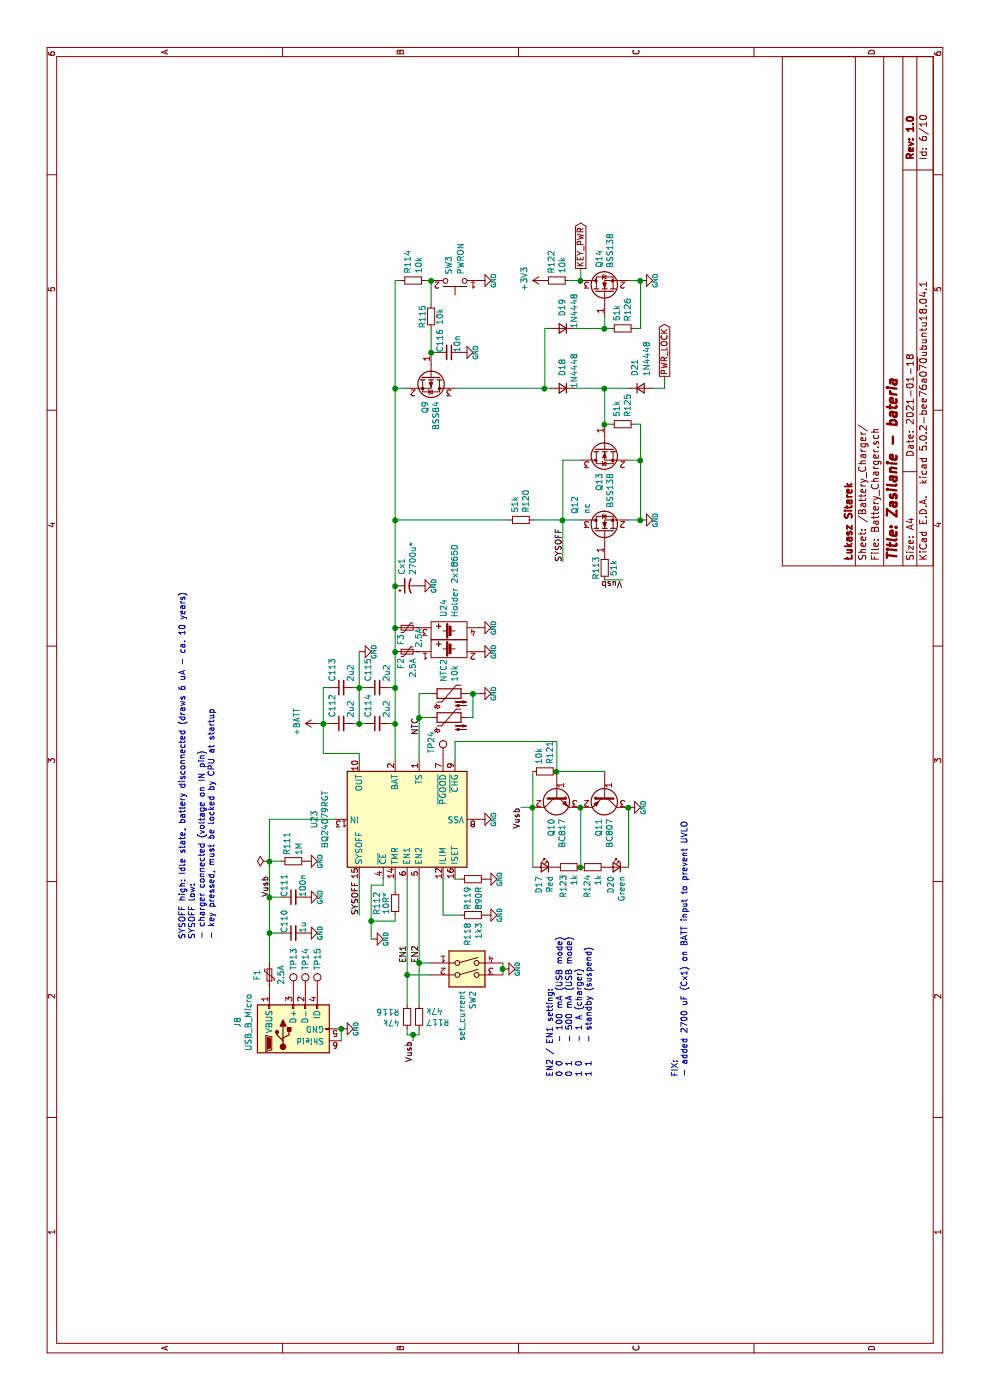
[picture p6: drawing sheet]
EESchema Schematic File Version 4
LIBS:uScope-cache
EELAYER 26 0
EELAYER END
$Descr A4 11693 8268
encoding utf-8
Sheet 6 10
Title "Zasilanie - bateria"
Date "2021-01-18"
Rev "1.0"
Comp "Łukasz Sitarek"
Comment1 ""
Comment2 ""
Comment3 ""
Comment4 ""
$EndDescr
$Comp
L Battery_Management:BQ24079RGT U?
U 1 1
P 4850 3400
AR Path="/5F620813/5F7AA8B7" Ref="U?"  Part="1" 
AR Path="/5F7A93EE/5F7AA8B7" Ref="U23"  Part="1" 
F 0 "U23" H 4850 4178 50  0000 C CNN
F 1 "BQ24079RGT" H 4850 4087 50  0000 C CNN
F 2 "Package_DFN_QFN:VQFN-16-1EP_3x3mm_P0.5mm_EP1.6x1.6mm" H 5150 2850 50  0001 L CNN
F 3 "http://www.ti.com/lit/ds/symlink/bq24079.pdf" H 5150 3600 50  0001 C CNN
	1    4850 3400
	1    0    0    -1  
$EndComp
$Comp
L Connector:USB_B_Micro J?
U 1 1
P 3100 2450
AR Path="/5F620813/5F7AA8BE" Ref="J?"  Part="1" 
AR Path="/5F7A93EE/5F7AA8BE" Ref="J8"  Part="1" 
F 0 "J8" H 3155 2917 50  0000 C CNN
F 1 "USB_B_Micro" H 3155 2826 50  0000 C CNN
F 2 "Connector_USB:USB_Micro-B_Amphenol_10118194_Horizontal" H 3250 2400 50  0001 C CNN
F 3 "https://www.amphenol-icc.com/micro-usb-101181940001lf.html" H 3250 2400 50  0001 C CNN
F 4 "Amphenol" H 3100 2450 50  0001 C CNN "Mfr."
F 5 "10118194-0001LF" H 3100 2450 50  0001 C CNN "Mfr. No"
	1    3100 2450
	1    0    0    -1  
$EndComp
$Comp
L power:GND #PWR?
U 1 1
P 3100 2850
AR Path="/5F40DCB9/5F7AA8C5" Ref="#PWR?"  Part="1" 
AR Path="/5F618AB9/5F7AA8C5" Ref="#PWR?"  Part="1" 
AR Path="/5F7AA8C5" Ref="#PWR?"  Part="1" 
AR Path="/5F620813/5F7AA8C5" Ref="#PWR?"  Part="1" 
AR Path="/5F7A93EE/5F7AA8C5" Ref="#PWR0124"  Part="1" 
F 0 "#PWR0124" H 3100 2690 50  0001 C CNN
F 1 "GND" H 3100 2750 39  0000 C TNN
F 2 "" H 3100 2850 50  0001 C CNN
F 3 "" H 3100 2850 50  0001 C CNN
	1    3100 2850
	1    0    0    -1  
$EndComp
Wire Wire Line
	3000 2850 3100 2850
Connection ~ 3100 2850
$Comp
L Device:C_Small C?
U 1 1
P 3900 2450
AR Path="/5F620813/5F7AA8D1" Ref="C?"  Part="1" 
AR Path="/5F7A93EE/5F7AA8D1" Ref="C110"  Part="1" 
F 0 "C110" H 3900 2500 50  0000 L BNN
F 1 "1u" H 3900 2400 50  0000 L TNN
F 2 "Capacitor_SMD:C_0603_1608Metric" H 3900 2450 50  0001 C CNN
F 3 "~" H 3900 2450 50  0001 C CNN
	1    3900 2450
	1    0    0    -1  
$EndComp
$Comp
L power:GND #PWR?
U 1 1
P 3900 2550
AR Path="/5F40DCB9/5F7AA8D8" Ref="#PWR?"  Part="1" 
AR Path="/5F618AB9/5F7AA8D8" Ref="#PWR?"  Part="1" 
AR Path="/5F7AA8D8" Ref="#PWR?"  Part="1" 
AR Path="/5F620813/5F7AA8D8" Ref="#PWR?"  Part="1" 
AR Path="/5F7A93EE/5F7AA8D8" Ref="#PWR0120"  Part="1" 
F 0 "#PWR0120" H 3900 2390 50  0001 C CNN
F 1 "GND" H 3900 2450 39  0000 C TNN
F 2 "" H 3900 2550 50  0001 C CNN
F 3 "" H 3900 2550 50  0001 C CNN
	1    3900 2550
	1    0    0    -1  
$EndComp
Wire Wire Line
	3900 2350 3900 2250
Wire Wire Line
	5650 2700 5650 2650
$Comp
L Device:LED_Small D?
U 1 1
P 4450 4550
AR Path="/5F620813/5F7AA8E8" Ref="D?"  Part="1" 
AR Path="/5F7A93EE/5F7AA8E8" Ref="D17"  Part="1" 
F 0 "D17" V 4496 4480 50  0000 R CNN
F 1 "Red" V 4405 4480 50  0000 R CNN
F 2 "Diode_SMD:D_0805_2012Metric_Pad1.15x1.40mm_HandSolder" V 4450 4550 50  0001 C CNN
F 3 "~" V 4450 4550 50  0001 C CNN
	1    4450 4550
	0    1    -1   0   
$EndComp
$Comp
L power:GND #PWR?
U 1 1
P 4850 4000
AR Path="/5F40DCB9/5F7AA8F0" Ref="#PWR?"  Part="1" 
AR Path="/5F618AB9/5F7AA8F0" Ref="#PWR?"  Part="1" 
AR Path="/5F7AA8F0" Ref="#PWR?"  Part="1" 
AR Path="/5F620813/5F7AA8F0" Ref="#PWR?"  Part="1" 
AR Path="/5F7A93EE/5F7AA8F0" Ref="#PWR0128"  Part="1" 
F 0 "#PWR0128" H 4850 3840 50  0001 C CNN
F 1 "GND" H 4850 3900 39  0000 C TNN
F 2 "" H 4850 4000 50  0001 C CNN
F 3 "" H 4850 4000 50  0001 C CNN
	1    4850 4000
	1    0    0    -1  
$EndComp
$Comp
L power:GND #PWR?
U 1 1
P 3850 3100
AR Path="/5F40DCB9/5F7AA8FC" Ref="#PWR?"  Part="1" 
AR Path="/5F618AB9/5F7AA8FC" Ref="#PWR?"  Part="1" 
AR Path="/5F7AA8FC" Ref="#PWR?"  Part="1" 
AR Path="/5F620813/5F7AA8FC" Ref="#PWR?"  Part="1" 
AR Path="/5F7A93EE/5F7AA8FC" Ref="#PWR0126"  Part="1" 
F 0 "#PWR0126" H 3850 2940 50  0001 C CNN
F 1 "GND" H 3850 3000 39  0000 C TNN
F 2 "" H 3850 3100 50  0001 C CNN
F 3 "" H 3850 3100 50  0001 C CNN
	1    3850 3100
	1    0    0    -1  
$EndComp
$Comp
L Switch:SW_DIP_x02 SW?
U 1 1
P 3550 3900
AR Path="/5F620813/5F7AA902" Ref="SW?"  Part="1" 
AR Path="/5F7A93EE/5F7AA902" Ref="SW2"  Part="1" 
F 0 "SW2" V 3596 3770 50  0000 R CNN
F 1 "set_current" V 3505 3770 50  0000 R CNN
F 2 "Button_Switch_SMD:SW_DIP_SPSTx02_Slide_6.7x6.64mm_W8.61mm_P2.54mm_LowProfile" H 3550 3900 50  0001 C CNN
F 3 "~" H 3550 3900 50  0001 C CNN
	1    3550 3900
	0    1    1    0   
$EndComp
Text Label 4200 2250 0    50   ~ 0
Vusb
$Comp
L Device:LED_Small D?
U 1 1
P 4450 5150
AR Path="/5F620813/5F7AA90A" Ref="D?"  Part="1" 
AR Path="/5F7A93EE/5F7AA90A" Ref="D20"  Part="1" 
F 0 "D20" V 4496 5080 50  0000 R CNN
F 1 "Green" V 4405 5080 50  0000 R CNN
F 2 "Diode_SMD:D_0805_2012Metric_Pad1.15x1.40mm_HandSolder" V 4450 5150 50  0001 C CNN
F 3 "~" V 4450 5150 50  0001 C CNN
	1    4450 5150
	0    1    -1   0   
$EndComp
$Comp
L Transistor_BJT:BC807 Q?
U 1 1
P 5050 5050
AR Path="/5F620813/5F7AA911" Ref="Q?"  Part="1" 
AR Path="/5F7A93EE/5F7AA911" Ref="Q11"  Part="1" 
F 0 "Q11" H 5241 5004 50  0000 L CNN
F 1 "BC807" H 5241 5095 50  0000 L CNN
F 2 "Package_TO_SOT_SMD:SOT-23" H 5250 4975 50  0001 L CIN
F 3 "https://www.onsemi.com/pub/Collateral/BC808-D.pdf" H 5050 5050 50  0001 L CNN
	1    5050 5050
	-1   0    0    1   
$EndComp
$Comp
L Device:Q_NPN_BCE Q?
U 1 1
P 5050 4650
AR Path="/5F620813/5F7AA918" Ref="Q?"  Part="1" 
AR Path="/5F7A93EE/5F7AA918" Ref="Q10"  Part="1" 
F 0 "Q10" H 5241 4696 50  0000 L CNN
F 1 "BC817" H 5241 4605 50  0000 L CNN
F 2 "Package_TO_SOT_SMD:SOT-23" H 5250 4750 50  0001 C CNN
F 3 "~" H 5050 4650 50  0001 C CNN
	1    5050 4650
	-1   0    0    -1  
$EndComp
Wire Wire Line
	5250 4650 5250 5050
$Comp
L power:GND #PWR?
U 1 1
P 4950 5250
AR Path="/5F40DCB9/5F7AA920" Ref="#PWR?"  Part="1" 
AR Path="/5F618AB9/5F7AA920" Ref="#PWR?"  Part="1" 
AR Path="/5F7AA920" Ref="#PWR?"  Part="1" 
AR Path="/5F620813/5F7AA920" Ref="#PWR?"  Part="1" 
AR Path="/5F7A93EE/5F7AA920" Ref="#PWR0138"  Part="1" 
F 0 "#PWR0138" H 4950 5090 50  0001 C CNN
F 1 "GND" H 4950 5150 39  0000 C TNN
F 2 "" H 4950 5250 50  0001 C CNN
F 3 "" H 4950 5250 50  0001 C CNN
	1    4950 5250
	-1   0    0    -1  
$EndComp
Text Label 4950 4350 2    50   ~ 0
Vusb
$Comp
L Device:R_Small R?
U 1 1
P 5250 4550
AR Path="/5F620813/5F7AA927" Ref="R?"  Part="1" 
AR Path="/5F7A93EE/5F7AA927" Ref="R121"  Part="1" 
F 0 "R121" H 5309 4596 50  0000 L CNN
F 1 "10k" H 5309 4505 50  0000 L CNN
F 2 "Resistor_SMD:R_0603_1608Metric" H 5250 4550 50  0001 C CNN
F 3 "~" H 5250 4550 50  0001 C CNN
	1    5250 4550
	1    0    0    1   
$EndComp
Connection ~ 5250 4650
Wire Wire Line
	5250 4450 4950 4450
Connection ~ 4950 4450
Wire Wire Line
	4950 4450 4450 4450
Wire Wire Line
	4950 4850 4450 4850
Connection ~ 4950 4850
Wire Wire Line
	4450 5250 4950 5250
Connection ~ 4950 5250
Wire Wire Line
	4950 4350 4950 4450
Wire Wire Line
	5350 3800 5500 3800
Wire Wire Line
	5500 3800 5500 4650
Wire Wire Line
	5500 4650 5250 4650
Wire Wire Line
	4350 3800 4350 3850
Wire Wire Line
	4350 3700 4050 3700
Wire Wire Line
	4050 3700 4050 3850
$Comp
L power:GND #PWR?
U 1 1
P 4350 4050
AR Path="/5F40DCB9/5F7AA93D" Ref="#PWR?"  Part="1" 
AR Path="/5F618AB9/5F7AA93D" Ref="#PWR?"  Part="1" 
AR Path="/5F7AA93D" Ref="#PWR?"  Part="1" 
AR Path="/5F620813/5F7AA93D" Ref="#PWR?"  Part="1" 
AR Path="/5F7A93EE/5F7AA93D" Ref="#PWR0136"  Part="1" 
F 0 "#PWR0136" H 4350 3890 50  0001 C CNN
F 1 "GND" H 4350 3950 39  0000 C TNN
F 2 "" H 4350 4050 50  0001 C CNN
F 3 "" H 4350 4050 50  0001 C CNN
	1    4350 4050
	1    0    0    -1  
$EndComp
$Comp
L power:GND #PWR?
U 1 1
P 4050 4050
AR Path="/5F40DCB9/5F7AA943" Ref="#PWR?"  Part="1" 
AR Path="/5F618AB9/5F7AA943" Ref="#PWR?"  Part="1" 
AR Path="/5F7AA943" Ref="#PWR?"  Part="1" 
AR Path="/5F620813/5F7AA943" Ref="#PWR?"  Part="1" 
AR Path="/5F7A93EE/5F7AA943" Ref="#PWR0135"  Part="1" 
F 0 "#PWR0135" H 4050 3890 50  0001 C CNN
F 1 "GND" H 4050 3950 39  0000 C TNN
F 2 "" H 4050 4050 50  0001 C CNN
F 3 "" H 4050 4050 50  0001 C CNN
	1    4050 4050
	1    0    0    -1  
$EndComp
Wire Wire Line
	4350 3200 4300 3200
Wire Wire Line
	4300 3200 4300 3100
$Comp
L Device:R_Small R?
U 1 1
P 3200 3400
AR Path="/5F620813/5F7AA951" Ref="R?"  Part="1" 
AR Path="/5F7A93EE/5F7AA951" Ref="R116"  Part="1" 
F 0 "R116" H 3259 3446 50  0000 L CNN
F 1 "47k" H 3259 3355 50  0000 L CNN
F 2 "Resistor_SMD:R_0603_1608Metric" H 3200 3400 50  0001 C CNN
F 3 "~" H 3200 3400 50  0001 C CNN
	1    3200 3400
	0    1    -1   0   
$EndComp
$Comp
L power:GND #PWR?
U 1 1
P 3600 4200
AR Path="/5F40DCB9/5F7AA958" Ref="#PWR?"  Part="1" 
AR Path="/5F618AB9/5F7AA958" Ref="#PWR?"  Part="1" 
AR Path="/5F7AA958" Ref="#PWR?"  Part="1" 
AR Path="/5F620813/5F7AA958" Ref="#PWR?"  Part="1" 
AR Path="/5F7A93EE/5F7AA958" Ref="#PWR0133"  Part="1" 
F 0 "#PWR0133" H 3600 4040 50  0001 C CNN
F 1 "GND" H 3600 4100 39  0000 C TNN
F 2 "" H 3600 4200 50  0001 C CNN
F 3 "" H 3600 4200 50  0001 C CNN
	1    3600 4200
	1    0    0    -1  
$EndComp
Wire Wire Line
	4350 3400 3550 3400
Wire Wire Line
	3550 3400 3550 3600
Wire Wire Line
	4850 2250 4850 2800
Connection ~ 3550 3400
Text Label 3000 3450 2    50   ~ 0
Vusb
$Comp
L Device:R_Small R?
U 1 1
P 3200 3500
AR Path="/5F620813/5F7AA968" Ref="R?"  Part="1" 
AR Path="/5F7A93EE/5F7AA968" Ref="R117"  Part="1" 
F 0 "R117" H 3259 3546 50  0000 L CNN
F 1 "47k" H 3259 3455 50  0000 L CNN
F 2 "Resistor_SMD:R_0603_1608Metric" H 3200 3500 50  0001 C CNN
F 3 "~" H 3200 3500 50  0001 C CNN
	1    3200 3500
	0    -1   1    0   
$EndComp
$Comp
L Device:R_Small R?
U 1 1
P 4050 3950
AR Path="/5F620813/5F7AA96F" Ref="R?"  Part="1" 
AR Path="/5F7A93EE/5F7AA96F" Ref="R118"  Part="1" 
F 0 "R118" H 4109 3996 50  0000 L CNN
F 1 "1k3" H 4109 3905 50  0000 L CNN
F 2 "Resistor_SMD:R_0603_1608Metric_Pad1.05x0.95mm_HandSolder" H 4050 3950 50  0001 C CNN
F 3 "~" H 4050 3950 50  0001 C CNN
	1    4050 3950
	-1   0    0    -1  
$EndComp
$Comp
L Device:R_Small R?
U 1 1
P 4350 3950
AR Path="/5F620813/5F7AA976" Ref="R?"  Part="1" 
AR Path="/5F7A93EE/5F7AA976" Ref="R119"  Part="1" 
F 0 "R119" H 4409 3996 50  0000 L CNN
F 1 "890R" H 4409 3905 50  0000 L CNN
F 2 "Resistor_SMD:R_0603_1608Metric_Pad1.05x0.95mm_HandSolder" H 4350 3950 50  0001 C CNN
F 3 "~" H 4350 3950 50  0001 C CNN
	1    4350 3950
	-1   0    0    -1  
$EndComp
$Comp
L Device:R_Small R?
U 1 1
P 4450 4750
AR Path="/5F620813/5F7AA97D" Ref="R?"  Part="1" 
AR Path="/5F7A93EE/5F7AA97D" Ref="R123"  Part="1" 
F 0 "R123" H 4509 4796 50  0000 L CNN
F 1 "1k" H 4509 4705 50  0000 L CNN
F 2 "Resistor_SMD:R_0603_1608Metric" H 4450 4750 50  0001 C CNN
F 3 "~" H 4450 4750 50  0001 C CNN
	1    4450 4750
	-1   0    0    -1  
$EndComp
$Comp
L Device:R_Small R?
U 1 1
P 4450 4950
AR Path="/5F620813/5F7AA984" Ref="R?"  Part="1" 
AR Path="/5F7A93EE/5F7AA984" Ref="R124"  Part="1" 
F 0 "R124" H 4509 4996 50  0000 L CNN
F 1 "1k" H 4509 4905 50  0000 L CNN
F 2 "Resistor_SMD:R_0603_1608Metric" H 4450 4950 50  0001 C CNN
F 3 "~" H 4450 4950 50  0001 C CNN
	1    4450 4950
	-1   0    0    -1  
$EndComp
Connection ~ 4450 4850
Wire Wire Line
	3050 3450 3000 3450
Wire Wire Line
	4350 3300 4250 3300
$Comp
L Device:Thermistor_NTC NTC?
U 1 1
P 5900 3750
AR Path="/5F620813/5F7AA998" Ref="NTC?"  Part="1" 
AR Path="/5F7A93EE/5F7AA998" Ref="NTC2"  Part="1" 
F 0 "NTC2" H 5998 3796 50  0000 L CNN
F 1 "10k" H 5998 3705 50  0000 L CNN
F 2 "Resistor_THT:R_Axial_DIN0204_L3.6mm_D1.6mm_P2.54mm_Vertical" H 5900 3800 50  0001 C CNN
F 3 "~" H 5900 3800 50  0001 C CNN
	1    5900 3750
	1    0    0    -1  
$EndComp
Wire Wire Line
	5900 3500 5900 3600
$Comp
L power:GND #PWR?
U 1 1
P 5900 4000
AR Path="/5F40DCB9/5F7AA9A1" Ref="#PWR?"  Part="1" 
AR Path="/5F618AB9/5F7AA9A1" Ref="#PWR?"  Part="1" 
AR Path="/5F7AA9A1" Ref="#PWR?"  Part="1" 
AR Path="/5F620813/5F7AA9A1" Ref="#PWR?"  Part="1" 
AR Path="/5F7A93EE/5F7AA9A1" Ref="#PWR0129"  Part="1" 
F 0 "#PWR0129" H 5900 3840 50  0001 C CNN
F 1 "GND" H 5900 3900 39  0000 C TNN
F 2 "" H 5900 4000 50  0001 C CNN
F 3 "" H 5900 4000 50  0001 C CNN
	1    5900 4000
	1    0    0    -1  
$EndComp
$Comp
L Device:C_Small C?
U 1 1
P 5650 3150
AR Path="/5F620813/5F7AA9A7" Ref="C?"  Part="1" 
AR Path="/5F7A93EE/5F7AA9A7" Ref="C114"  Part="1" 
F 0 "C114" H 5700 3200 50  0000 L BNN
F 1 "2u2" H 5700 3100 50  0000 L TNN
F 2 "Capacitor_SMD:C_0805_2012Metric" H 5650 3150 50  0001 C CNN
F 3 "~" H 5650 3150 50  0001 C CNN
	1    5650 3150
	1    0    0    -1  
$EndComp
$Comp
L Device:C_Small C?
U 1 1
P 5650 2850
AR Path="/5F620813/5F7AA9AE" Ref="C?"  Part="1" 
AR Path="/5F7A93EE/5F7AA9AE" Ref="C112"  Part="1" 
F 0 "C112" H 5700 2900 50  0000 L BNN
F 1 "2u2" H 5700 2800 50  0000 L TNN
F 2 "Capacitor_SMD:C_0805_2012Metric" H 5650 2850 50  0001 C CNN
F 3 "~" H 5650 2850 50  0001 C CNN
	1    5650 2850
	1    0    0    -1  
$EndComp
$Comp
L Device:C_Small C?
U 1 1
P 5950 3150
AR Path="/5F620813/5F7AA9B5" Ref="C?"  Part="1" 
AR Path="/5F7A93EE/5F7AA9B5" Ref="C115"  Part="1" 
F 0 "C115" H 6000 3200 50  0000 L BNN
F 1 "2u2" H 6000 3100 50  0000 L TNN
F 2 "Capacitor_SMD:C_0805_2012Metric" H 5950 3150 50  0001 C CNN
F 3 "~" H 5950 3150 50  0001 C CNN
	1    5950 3150
	1    0    0    -1  
$EndComp
$Comp
L Device:C_Small C?
U 1 1
P 5950 2850
AR Path="/5F620813/5F7AA9BC" Ref="C?"  Part="1" 
AR Path="/5F7A93EE/5F7AA9BC" Ref="C113"  Part="1" 
F 0 "C113" H 6000 2900 50  0000 L BNN
F 1 "2u2" H 6000 2800 50  0000 L TNN
F 2 "Capacitor_SMD:C_0805_2012Metric" H 5950 2850 50  0001 C CNN
F 3 "~" H 5950 2850 50  0001 C CNN
	1    5950 2850
	1    0    0    -1  
$EndComp
$Comp
L power:GND #PWR?
U 1 1
P 6250 3000
AR Path="/5F40DCB9/5F7AA9C3" Ref="#PWR?"  Part="1" 
AR Path="/5F618AB9/5F7AA9C3" Ref="#PWR?"  Part="1" 
AR Path="/5F7AA9C3" Ref="#PWR?"  Part="1" 
AR Path="/5F620813/5F7AA9C3" Ref="#PWR?"  Part="1" 
AR Path="/5F7A93EE/5F7AA9C3" Ref="#PWR0125"  Part="1" 
F 0 "#PWR0125" H 6250 2840 50  0001 C CNN
F 1 "GND" H 6250 2900 39  0000 C TNN
F 2 "" H 6250 3000 50  0001 C CNN
F 3 "" H 6250 3000 50  0001 C CNN
	1    6250 3000
	1    0    0    -1  
$EndComp
Wire Wire Line
	5350 3000 5400 3000
Wire Wire Line
	5400 3000 5400 2700
Wire Wire Line
	5950 2700 5950 2750
Wire Wire Line
	5650 2750 5650 2700
Connection ~ 5650 2700
Wire Wire Line
	5650 2700 5950 2700
Wire Wire Line
	5650 2950 5650 3000
Wire Wire Line
	5950 2950 5950 3000
Wire Wire Line
	5650 3000 5950 3000
Connection ~ 5650 3000
Wire Wire Line
	5650 3000 5650 3050
Connection ~ 5950 3000
Wire Wire Line
	5950 3000 5950 3050
Wire Wire Line
	6250 3000 5950 3000
Wire Wire Line
	5650 3250 5650 3300
Wire Wire Line
	5950 3250 5950 3300
$Comp
L Device:R_Small R?
U 1 1
P 4150 3300
AR Path="/5F620813/5F7AA9E6" Ref="R?"  Part="1" 
AR Path="/5F7A93EE/5F7AA9E6" Ref="R112"  Part="1" 
F 0 "R112" V 4300 3300 50  0000 C CNN
F 1 "10R*" V 4250 3300 50  0000 C BNN
F 2 "Resistor_SMD:R_0603_1608Metric" H 4150 3300 50  0001 C CNN
F 3 "~" H 4150 3300 50  0001 C CNN
	1    4150 3300
	0    -1   -1   0   
$EndComp
Wire Wire Line
	3850 3100 4000 3100
Wire Wire Line
	4050 3300 4000 3300
Wire Wire Line
	4000 3300 4000 3100
Connection ~ 4000 3100
Wire Wire Line
	4000 3100 4300 3100
Wire Wire Line
	4350 3000 4050 3000
Text Label 4050 3000 0    50   ~ 0
SYSOFF
Text Label 7000 4700 0    50   ~ 0
SYSOFF
$Comp
L Device:R_Small R?
U 1 1
P 7350 4350
AR Path="/5F620813/5F7AA9F5" Ref="R?"  Part="1" 
AR Path="/5F7A93EE/5F7AA9F5" Ref="R120"  Part="1" 
F 0 "R120" H 7409 4396 50  0000 L CNN
F 1 "51k" H 7409 4305 50  0000 L CNN
F 2 "Resistor_SMD:R_0603_1608Metric" H 7350 4350 50  0001 C CNN
F 3 "~" H 7350 4350 50  0001 C CNN
	1    7350 4350
	1    0    0    1   
$EndComp
Wire Wire Line
	7000 4700 7350 4700
Connection ~ 7350 4700
$Comp
L power:GND #PWR?
U 1 1
P 7350 5350
AR Path="/5F40DCB9/5F7AAA05" Ref="#PWR?"  Part="1" 
AR Path="/5F618AB9/5F7AAA05" Ref="#PWR?"  Part="1" 
AR Path="/5F7AAA05" Ref="#PWR?"  Part="1" 
AR Path="/5F620813/5F7AAA05" Ref="#PWR?"  Part="1" 
AR Path="/5F7A93EE/5F7AAA05" Ref="#PWR0139"  Part="1" 
F 0 "#PWR0139" H 7350 5190 50  0001 C CNN
F 1 "GND" H 7350 5250 39  0000 C TNN
F 2 "" H 7350 5350 50  0001 C CNN
F 3 "" H 7350 5350 50  0001 C CNN
	1    7350 5350
	1    0    0    -1  
$EndComp
Wire Wire Line
	7350 4850 7350 4700
Wire Wire Line
	7850 4850 7850 4700
Text Label 6850 5200 1    50   ~ 0
Vusb
$Comp
L power:+BATT #PWR?
U 1 1
P 5650 2650
AR Path="/5F620813/5F7AA8E1" Ref="#PWR?"  Part="1" 
AR Path="/5F7A93EE/5F7AA8E1" Ref="#PWR0123"  Part="1" 
F 0 "#PWR0123" H 5650 2500 50  0001 C CNN
F 1 "+BATT" H 5665 2823 50  0000 C CNN
F 2 "" H 5650 2650 50  0001 C CNN
F 3 "" H 5650 2650 50  0001 C CNN
	1    5650 2650
	1    0    0    -1  
$EndComp
Text Notes 3850 1800 0    50   ~ 0
SYSOFF high: Idle state, battery disconnected (draws 6 uA - ca. 10 years)\nSYSOFF low:\n- charger connected (voltage on IN pin)\n- key pressed, must be locked by CPU at startup
$Comp
L battery:Eagle_12BHC186P U24
U 1 1
P 6350 3750
F 0 "U24" H 6538 3796 50  0000 L CNN
F 1 "Holder 2x18650" H 6538 3705 50  0000 L CNN
F 2 "Power_my:BatteryHolder_Eagle-12BHC186P" H 6800 4550 50  0001 C CNN
F 3 "" H 6800 4550 50  0001 C CNN
	1    6350 3750
	1    0    0    -1  
$EndComp
$Comp
L Device:Polyfuse_Small F2
U 1 1
P 6250 3400
F 0 "F2" H 6300 3350 50  0000 L CNN
F 1 "2.5A" H 6300 3450 50  0000 L CNN
F 2 "Fuse:Fuse_1812_4532Metric_Pad1.30x3.40mm_HandSolder" H 6300 3200 50  0001 L CNN
F 3 "~" H 6250 3400 50  0001 C CNN
F 4 "Bel Fuse" H 6250 3400 50  0001 C CNN "Mfr."
F 5 "0ZCG0125AF2B " H 6250 3400 50  0001 C CNN "Mfr. No"
F 6 "0.45" H 6250 3400 50  0001 C CNN "Price [PLN]"
	1    6250 3400
	-1   0    0    1   
$EndComp
$Comp
L power:GND #PWR?
U 1 1
P 6250 4000
AR Path="/5F40DCB9/5F6C2598" Ref="#PWR?"  Part="1" 
AR Path="/5F618AB9/5F6C2598" Ref="#PWR?"  Part="1" 
AR Path="/5F6C2598" Ref="#PWR?"  Part="1" 
AR Path="/5F620813/5F6C2598" Ref="#PWR?"  Part="1" 
AR Path="/5F7A93EE/5F6C2598" Ref="#PWR0130"  Part="1" 
F 0 "#PWR0130" H 6250 3840 50  0001 C CNN
F 1 "GND" H 6250 3900 39  0000 C TNN
F 2 "" H 6250 4000 50  0001 C CNN
F 3 "" H 6250 4000 50  0001 C CNN
	1    6250 4000
	1    0    0    -1  
$EndComp
$Comp
L power:GND #PWR?
U 1 1
P 6450 4000
AR Path="/5F40DCB9/5F6C2639" Ref="#PWR?"  Part="1" 
AR Path="/5F618AB9/5F6C2639" Ref="#PWR?"  Part="1" 
AR Path="/5F6C2639" Ref="#PWR?"  Part="1" 
AR Path="/5F620813/5F6C2639" Ref="#PWR?"  Part="1" 
AR Path="/5F7A93EE/5F6C2639" Ref="#PWR0131"  Part="1" 
F 0 "#PWR0131" H 6450 3840 50  0001 C CNN
F 1 "GND" H 6450 3900 39  0000 C TNN
F 2 "" H 6450 4000 50  0001 C CNN
F 3 "" H 6450 4000 50  0001 C CNN
	1    6450 4000
	1    0    0    -1  
$EndComp
Connection ~ 6250 3300
Wire Wire Line
	5900 3900 5900 3950
Wire Wire Line
	5350 3500 5700 3500
Wire Wire Line
	5350 3300 5650 3300
Connection ~ 5650 3300
Connection ~ 5950 3300
Wire Wire Line
	5950 3300 6250 3300
Wire Wire Line
	5650 3300 5950 3300
Wire Wire Line
	5400 2700 5650 2700
Wire Wire Line
	6250 3300 6450 3300
$Comp
L Device:Polyfuse_Small F3
U 1 1
P 6450 3400
F 0 "F3" H 6500 3350 50  0000 L CNN
F 1 "2.5A" H 6450 3500 50  0000 L CNN
F 2 "Fuse:Fuse_1812_4532Metric_Pad1.30x3.40mm_HandSolder" H 6500 3200 50  0001 L CNN
F 3 "~" H 6450 3400 50  0001 C CNN
F 4 "Bel Fuse" H 6450 3400 50  0001 C CNN "Mfr."
F 5 "0ZCG0125AF2B " H 6450 3400 50  0001 C CNN "Mfr. No"
F 6 "0.45" H 6450 3400 50  0001 C CNN "Price [PLN]"
	1    6450 3400
	-1   0    0    1   
$EndComp
Connection ~ 6450 3300
$Comp
L Transistor_FET:2N7002 Q12
U 1 1
P 7250 5050
F 0 "Q12" H 7400 5300 50  0000 L CNN
F 1 "nc" H 7400 5200 50  0000 L CNN
F 2 "Package_TO_SOT_SMD:SOT-23" H 7450 4975 50  0001 L CIN
F 3 "https://www.onsemi.com/pub/Collateral/NDS7002A-D.PDF" H 7250 5050 50  0001 L CNN
	1    7250 5050
	1    0    0    -1  
$EndComp
$Comp
L Transistor_FET:2N7002 Q13
U 1 1
P 7950 5050
F 0 "Q13" H 8155 5096 50  0000 L CNN
F 1 "BSS138" H 8155 5005 50  0000 L CNN
F 2 "Package_TO_SOT_SMD:SOT-23" H 8150 4975 50  0001 L CIN
F 3 "https://www.onsemi.com/pub/Collateral/NDS7002A-D.PDF" H 7950 5050 50  0001 L CNN
	1    7950 5050
	-1   0    0    -1  
$EndComp
$Comp
L Device:Thermistor_NTC NTC?
U 1 1
P 5700 3750
AR Path="/5F620813/5F869CC1" Ref="NTC?"  Part="1" 
AR Path="/5F7A93EE/5F869CC1" Ref="NTC1"  Part="1" 
F 0 "NTC1" H 5798 3796 50  0001 L CNN
F 1 "10k" H 5798 3705 50  0001 L CNN
F 2 "Resistor_SMD:R_1206_3216Metric_Pad1.42x1.75mm_HandSolder" H 5700 3800 50  0001 C CNN
F 3 "~" H 5700 3800 50  0001 C CNN
	1    5700 3750
	1    0    0    -1  
$EndComp
Wire Wire Line
	5700 3600 5700 3500
Connection ~ 5700 3500
Wire Wire Line
	5700 3500 5900 3500
Wire Wire Line
	5700 3900 5700 3950
Wire Wire Line
	5700 3950 5900 3950
Connection ~ 5900 3950
Wire Wire Line
	5900 3950 5900 4000
$Comp
L Connector:TestPoint TP13
U 1 1
P 3400 2450
F 0 "TP13" V 3400 2638 50  0000 L CNN
F 1 "TestPoint" V 3445 2638 50  0001 L CNN
F 2 "TestPoint:TestPoint_THTPad_D1.5mm_Drill0.7mm" H 3600 2450 50  0001 C CNN
F 3 "~" H 3600 2450 50  0001 C CNN
	1    3400 2450
	0    1    1    0   
$EndComp
$Comp
L Connector:TestPoint TP14
U 1 1
P 3400 2550
F 0 "TP14" V 3400 2738 50  0000 L CNN
F 1 "TestPoint" V 3445 2738 50  0001 L CNN
F 2 "TestPoint:TestPoint_THTPad_D1.5mm_Drill0.7mm" H 3600 2550 50  0001 C CNN
F 3 "~" H 3600 2550 50  0001 C CNN
	1    3400 2550
	0    1    1    0   
$EndComp
$Comp
L Connector:TestPoint TP15
U 1 1
P 3400 2650
F 0 "TP15" V 3400 2838 50  0000 L CNN
F 1 "TestPoint" V 3445 2838 50  0001 L CNN
F 2 "TestPoint:TestPoint_THTPad_D1.5mm_Drill0.7mm" H 3600 2650 50  0001 C CNN
F 3 "~" H 3600 2650 50  0001 C CNN
	1    3400 2650
	0    1    1    0   
$EndComp
$Comp
L Device:D_Small D?
U 1 1
P 8450 5350
AR Path="/5F618AB9/5FE1A06A" Ref="D?"  Part="1" 
AR Path="/5F7A93EE/5FE1A06A" Ref="D21"  Part="1" 
F 0 "D21" V 8400 5450 50  0000 L CNN
F 1 "1N4448" V 8500 5450 50  0000 L CNN
F 2 "miscellaneous_my:D_SOD-323-523_HandSoldering" H 8450 5175 50  0001 C CNN
F 3 "https://www.vishay.com/docs/81387/1n4448ws.pdf" H 8450 5350 50  0001 C CNN
	1    8450 5350
	0    1    1    0   
$EndComp
Text Notes 2700 4950 0    50   ~ 0
EN2 / EN1 setting:\n0 0    - 100 mA (USB mode)\n0 1    - 500 mA (USB mode)\n1 0    - 1 A (charger)\n1 1    - standby (suspend)
$Comp
L Device:Polyfuse_Small F1
U 1 1
P 3550 2250
F 0 "F1" V 3650 2250 50  0000 C CNN
F 1 "2.5A" V 3450 2250 50  0000 C CNN
F 2 "Fuse:Fuse_1812_4532Metric_Pad1.30x3.40mm_HandSolder" H 3600 2050 50  0001 L CNN
F 3 "~" H 3550 2250 50  0001 C CNN
F 4 "Bel Fuse" H 3550 2250 50  0001 C CNN "Mfr."
F 5 "0ZCG0125AF2B " H 3550 2250 50  0001 C CNN "Mfr. No"
F 6 "0.45" H 3550 2250 50  0001 C CNN "Price [PLN]"
	1    3550 2250
	0    -1   -1   0   
$EndComp
Wire Wire Line
	3400 2250 3450 2250
Wire Wire Line
	3650 2250 3900 2250
$Comp
L power:GND #PWR?
U 1 1
P 4200 2550
AR Path="/5F40DCB9/5FE25177" Ref="#PWR?"  Part="1" 
AR Path="/5F618AB9/5FE25177" Ref="#PWR?"  Part="1" 
AR Path="/5FE25177" Ref="#PWR?"  Part="1" 
AR Path="/5F620813/5FE25177" Ref="#PWR?"  Part="1" 
AR Path="/5F7A93EE/5FE25177" Ref="#PWR0121"  Part="1" 
F 0 "#PWR0121" H 4200 2390 50  0001 C CNN
F 1 "GND" H 4200 2450 39  0000 C TNN
F 2 "" H 4200 2550 50  0001 C CNN
F 3 "" H 4200 2550 50  0001 C CNN
	1    4200 2550
	1    0    0    -1  
$EndComp
Wire Wire Line
	4200 2350 4200 2250
$Comp
L Device:C_Small C?
U 1 1
P 4200 2450
AR Path="/5F620813/5FE2517E" Ref="C?"  Part="1" 
AR Path="/5F7A93EE/5FE2517E" Ref="C111"  Part="1" 
F 0 "C111" H 4200 2500 50  0000 L BNN
F 1 "100n" H 4200 2400 50  0000 L TNN
F 2 "Capacitor_SMD:C_0603_1608Metric" H 4200 2450 50  0001 C CNN
F 3 "~" H 4200 2450 50  0001 C CNN
	1    4200 2450
	1    0    0    -1  
$EndComp
$Comp
L Device:R_Small R?
U 1 1
P 8150 5200
AR Path="/5F620813/5FE2CE43" Ref="R?"  Part="1" 
AR Path="/5F7A93EE/5FE2CE43" Ref="R125"  Part="1" 
F 0 "R125" H 8209 5246 50  0000 L CNN
F 1 "51k" H 8209 5155 50  0000 L CNN
F 2 "Resistor_SMD:R_0603_1608Metric" H 8150 5200 50  0001 C CNN
F 3 "~" H 8150 5200 50  0001 C CNN
	1    8150 5200
	1    0    0    1   
$EndComp
$Comp
L Device:R_Small R?
U 1 1
P 9050 3600
AR Path="/5F7D6767/5FE2D3E5" Ref="R?"  Part="1" 
AR Path="/5F7A93EE/5FE2D3E5" Ref="R115"  Part="1" 
F 0 "R115" V 8950 3600 50  0000 C TNN
F 1 "10k" V 9150 3600 50  0000 C BNN
F 2 "Resistor_SMD:R_0603_1608Metric" H 9050 3600 50  0001 C CNN
F 3 "~" H 9050 3600 50  0001 C CNN
	1    9050 3600
	0    1    1    0   
$EndComp
$Comp
L Device:C_Small C?
U 1 1
P 8750 3750
AR Path="/5F40DCB9/5FE2D3EC" Ref="C?"  Part="1" 
AR Path="/5F463F4C/5FE2D3EC" Ref="C?"  Part="1" 
AR Path="/5F479892/5FE2D3EC" Ref="C?"  Part="1" 
AR Path="/5F7D6767/5FE2D3EC" Ref="C?"  Part="1" 
AR Path="/5F61C123/5FE2D3EC" Ref="C?"  Part="1" 
AR Path="/5F7A93EE/5FE2D3EC" Ref="C116"  Part="1" 
F 0 "C116" H 8750 3650 50  0000 R BNN
F 1 "10n" H 8750 3850 50  0000 R TNN
F 2 "Capacitor_SMD:C_0603_1608Metric" H 8750 3750 50  0001 C CNN
F 3 "~" H 8750 3750 50  0001 C CNN
	1    8750 3750
	-1   0    0    1   
$EndComp
$Comp
L Device:R_Small R?
U 1 1
P 9350 4650
AR Path="/5F7D6767/5FE2D3F3" Ref="R?"  Part="1" 
AR Path="/5F7A93EE/5FE2D3F3" Ref="R122"  Part="1" 
F 0 "R122" H 9409 4696 50  0000 L CNN
F 1 "10k" H 9409 4605 50  0000 L CNN
F 2 "Resistor_SMD:R_0603_1608Metric" H 9350 4650 50  0001 C CNN
F 3 "~" H 9350 4650 50  0001 C CNN
	1    9350 4650
	1    0    0    -1  
$EndComp
$Comp
L power:GND #PWR?
U 1 1
P 9350 5350
AR Path="/5F40DCB9/5FE2D3FA" Ref="#PWR?"  Part="1" 
AR Path="/5F618AB9/5FE2D3FA" Ref="#PWR?"  Part="1" 
AR Path="/5FE2D3FA" Ref="#PWR?"  Part="1" 
AR Path="/5F620813/5FE2D3FA" Ref="#PWR?"  Part="1" 
AR Path="/5F7D6767/5FE2D3FA" Ref="#PWR?"  Part="1" 
AR Path="/5F7A93EE/5FE2D3FA" Ref="#PWR0140"  Part="1" 
F 0 "#PWR0140" H 9350 5190 50  0001 C CNN
F 1 "GND" H 9350 5250 39  0000 C TNN
F 2 "" H 9350 5350 50  0001 C CNN
F 3 "" H 9350 5350 50  0001 C CNN
	1    9350 5350
	1    0    0    -1  
$EndComp
$Comp
L power:+3V3 #PWR?
U 1 1
P 9350 4550
AR Path="/5F7D6767/5FE2D400" Ref="#PWR?"  Part="1" 
AR Path="/5F7A93EE/5FE2D400" Ref="#PWR0137"  Part="1" 
F 0 "#PWR0137" H 9350 4400 50  0001 C CNN
F 1 "+3V3" H 9365 4723 50  0000 C CNN
F 2 "" H 9350 4550 50  0001 C CNN
F 3 "" H 9350 4550 50  0001 C CNN
	1    9350 4550
	1    0    0    -1  
$EndComp
$Comp
L Transistor_FET:BSS84 Q9
U 1 1
P 8550 3600
F 0 "Q9" H 8755 3554 50  0000 L CNN
F 1 "BSS84" H 8755 3645 50  0000 L CNN
F 2 "Package_TO_SOT_SMD:SOT-23" H 8750 3525 50  0001 L CIN
F 3 "http://assets.nexperia.com/documents/data-sheet/BSS84.pdf" H 8550 3600 50  0001 L CNN
	1    8550 3600
	-1   0    0    1   
$EndComp
$Comp
L Device:R_Small R?
U 1 1
P 9350 3450
AR Path="/5F7D6767/5FE31AB0" Ref="R?"  Part="1" 
AR Path="/5F7A93EE/5FE31AB0" Ref="R114"  Part="1" 
F 0 "R114" H 9409 3496 50  0000 L CNN
F 1 "10k" H 9409 3405 50  0000 L CNN
F 2 "Resistor_SMD:R_0603_1608Metric" H 9350 3450 50  0001 C CNN
F 3 "~" H 9350 3450 50  0001 C CNN
	1    9350 3450
	1    0    0    -1  
$EndComp
Connection ~ 8150 5050
$Comp
L Transistor_FET:2N7002 Q14
U 1 1
P 9250 5050
F 0 "Q14" H 9455 5096 50  0000 L CNN
F 1 "BSS138" H 9455 5005 50  0000 L CNN
F 2 "Package_TO_SOT_SMD:SOT-23" H 9450 4975 50  0001 L CIN
F 3 "https://www.onsemi.com/pub/Collateral/NDS7002A-D.PDF" H 9250 5050 50  0001 L CNN
	1    9250 5050
	1    0    0    -1  
$EndComp
Wire Wire Line
	7350 4700 7850 4700
$Comp
L Device:R_Small R?
U 1 1
P 4500 2450
AR Path="/5F620813/5FF033FD" Ref="R?"  Part="1" 
AR Path="/5F7A93EE/5FF033FD" Ref="R111"  Part="1" 
F 0 "R111" H 4550 2400 50  0000 L CNN
F 1 "1M" H 4550 2500 50  0000 L CNN
F 2 "Resistor_SMD:R_0603_1608Metric" H 4500 2450 50  0001 C CNN
F 3 "~" H 4500 2450 50  0001 C CNN
	1    4500 2450
	1    0    0    1   
$EndComp
Connection ~ 3900 2250
Connection ~ 4200 2250
Wire Wire Line
	4200 2250 4500 2250
Wire Wire Line
	3900 2250 4200 2250
$Comp
L power:GND #PWR?
U 1 1
P 4500 2550
AR Path="/5F40DCB9/5FF056B2" Ref="#PWR?"  Part="1" 
AR Path="/5F618AB9/5FF056B2" Ref="#PWR?"  Part="1" 
AR Path="/5FF056B2" Ref="#PWR?"  Part="1" 
AR Path="/5F620813/5FF056B2" Ref="#PWR?"  Part="1" 
AR Path="/5F7A93EE/5FF056B2" Ref="#PWR0122"  Part="1" 
F 0 "#PWR0122" H 4500 2390 50  0001 C CNN
F 1 "GND" H 4500 2450 39  0000 C TNN
F 2 "" H 4500 2550 50  0001 C CNN
F 3 "" H 4500 2550 50  0001 C CNN
	1    4500 2550
	1    0    0    -1  
$EndComp
Wire Wire Line
	4500 2350 4500 2250
Connection ~ 4500 2250
Wire Wire Line
	4500 2250 4850 2250
Wire Wire Line
	8450 5050 8450 4800
Wire Wire Line
	7350 3300 7350 4250
Connection ~ 7350 3300
Wire Wire Line
	9350 4750 9350 4850
Wire Wire Line
	9450 4850 9350 4850
Wire Wire Line
	7350 4450 7350 4700
$Comp
L Device:D_Small D?
U 1 1
P 8450 4700
AR Path="/5F618AB9/5FF3F36E" Ref="D?"  Part="1" 
AR Path="/5F7A93EE/5FF3F36E" Ref="D18"  Part="1" 
F 0 "D18" V 8450 4600 50  0000 R CNN
F 1 "1N4448" V 8350 4700 50  0000 R CNN
F 2 "miscellaneous_my:D_SOD-323-523_HandSoldering" H 8450 4525 50  0001 C CNN
F 3 "https://www.vishay.com/docs/81387/1n4448ws.pdf" H 8450 4700 50  0001 C CNN
	1    8450 4700
	0    -1   -1   0   
$EndComp
Wire Wire Line
	8150 5050 8450 5050
Wire Wire Line
	8450 4600 8450 4550
$Comp
L Device:D_Small D?
U 1 1
P 8950 4700
AR Path="/5F618AB9/5FF4B17E" Ref="D?"  Part="1" 
AR Path="/5F7A93EE/5FF4B17E" Ref="D19"  Part="1" 
F 0 "D19" V 8950 4600 50  0000 R CNN
F 1 "1N4448" V 8850 4700 50  0000 R CNN
F 2 "miscellaneous_my:D_SOD-323-523_HandSoldering" H 8950 4525 50  0001 C CNN
F 3 "https://www.vishay.com/docs/81387/1n4448ws.pdf" H 8950 4700 50  0001 C CNN
	1    8950 4700
	0    -1   -1   0   
$EndComp
Wire Wire Line
	8450 4550 8950 4550
Wire Wire Line
	8950 4550 8950 4600
Wire Wire Line
	8450 4550 8450 3800
$Comp
L Device:R_Small R?
U 1 1
P 8950 5200
AR Path="/5F620813/5FF5276E" Ref="R?"  Part="1" 
AR Path="/5F7A93EE/5FF5276E" Ref="R126"  Part="1" 
F 0 "R126" H 9009 5246 50  0000 L CNN
F 1 "51k" H 9009 5155 50  0000 L CNN
F 2 "Resistor_SMD:R_0603_1608Metric" H 8950 5200 50  0001 C CNN
F 3 "~" H 8950 5200 50  0001 C CNN
	1    8950 5200
	1    0    0    1   
$EndComp
Wire Wire Line
	8950 5050 8950 4800
Wire Wire Line
	9050 5050 8950 5050
$Comp
L power:GND #PWR?
U 1 1
P 8750 3850
AR Path="/5F40DCB9/5FF637CB" Ref="#PWR?"  Part="1" 
AR Path="/5F618AB9/5FF637CB" Ref="#PWR?"  Part="1" 
AR Path="/5FF637CB" Ref="#PWR?"  Part="1" 
AR Path="/5F620813/5FF637CB" Ref="#PWR?"  Part="1" 
AR Path="/5F7D6767/5FF637CB" Ref="#PWR?"  Part="1" 
AR Path="/5F7A93EE/5FF637CB" Ref="#PWR0127"  Part="1" 
F 0 "#PWR0127" H 8750 3690 50  0001 C CNN
F 1 "GND" H 8750 3750 39  0000 C TNN
F 2 "" H 8750 3850 50  0001 C CNN
F 3 "" H 8750 3850 50  0001 C CNN
	1    8750 3850
	1    0    0    -1  
$EndComp
Wire Wire Line
	9350 3300 9350 3350
Wire Wire Line
	8450 3400 8450 3300
Connection ~ 8450 3300
Wire Wire Line
	8450 3300 9350 3300
Wire Wire Line
	8750 3650 8750 3600
Wire Wire Line
	8750 3600 8950 3600
Wire Wire Line
	9350 3600 9350 3550
Connection ~ 8750 3600
$Comp
L power:GND #PWR?
U 1 1
P 9350 4000
AR Path="/5F40DCB9/5FF89832" Ref="#PWR?"  Part="1" 
AR Path="/5F618AB9/5FF89832" Ref="#PWR?"  Part="1" 
AR Path="/5FF89832" Ref="#PWR?"  Part="1" 
AR Path="/5F620813/5FF89832" Ref="#PWR?"  Part="1" 
AR Path="/5F7D6767/5FF89832" Ref="#PWR?"  Part="1" 
AR Path="/5F7A93EE/5FF89832" Ref="#PWR0132"  Part="1" 
F 0 "#PWR0132" H 9350 3840 50  0001 C CNN
F 1 "GND" H 9350 3900 39  0000 C TNN
F 2 "" H 9350 4000 50  0001 C CNN
F 3 "" H 9350 4000 50  0001 C CNN
	1    9350 4000
	1    0    0    -1  
$EndComp
Connection ~ 9350 4850
Wire Wire Line
	8150 5100 8150 5050
Wire Wire Line
	8150 5300 8150 5350
Wire Wire Line
	8150 5350 7850 5350
Wire Wire Line
	7350 5350 7350 5250
Connection ~ 7350 5350
Wire Wire Line
	7850 5250 7850 5350
Connection ~ 7850 5350
Wire Wire Line
	7850 5350 7350 5350
Wire Wire Line
	8950 5100 8950 5050
Connection ~ 8950 5050
Wire Wire Line
	8950 5300 8950 5350
Wire Wire Line
	8950 5350 9350 5350
Wire Wire Line
	9350 5250 9350 5350
Connection ~ 9350 5350
Wire Wire Line
	8450 5250 8450 5050
Connection ~ 8450 5050
Wire Wire Line
	7350 3300 8450 3300
Connection ~ 8450 4550
Wire Wire Line
	6450 3300 6800 3300
Wire Wire Line
	8550 5550 8450 5550
Wire Wire Line
	8450 5450 8450 5550
Text GLabel 9450 4850 2    50   Output ~ 0
KEY_PWR
Text GLabel 8550 5550 2    50   Output ~ 0
PWR_LOCK
$Comp
L Connector:TestPoint TP24
U 1 1
P 5350 3700
F 0 "TP24" V 5250 3750 50  0000 L CNN
F 1 "TestPoint" V 5395 3888 50  0001 L CNN
F 2 "TestPoint:TestPoint_THTPad_D1.5mm_Drill0.7mm" H 5550 3700 50  0001 C CNN
F 3 "~" H 5550 3700 50  0001 C CNN
	1    5350 3700
	0    1    1    0   
$EndComp
$Comp
L power:PWR_FLAG #FLG?
U 1 1
P 4500 2250
AR Path="/5F61C123/5FA3853B" Ref="#FLG?"  Part="1" 
AR Path="/5F7A93EE/5FA3853B" Ref="#FLG0106"  Part="1" 
F 0 "#FLG0106" H 4500 2325 50  0001 C CNN
F 1 "PWR_FLAG" H 4500 2424 50  0001 C CNN
F 2 "" H 4500 2250 50  0001 C CNN
F 3 "~" H 4500 2250 50  0001 C CNN
	1    4500 2250
	1    0    0    -1  
$EndComp
$Comp
L Switch:SW_Push SW?
U 1 1
P 9350 3800
AR Path="/5F7D6767/5FBC9B04" Ref="SW?"  Part="1" 
AR Path="/5F7A93EE/5FBC9B04" Ref="SW3"  Part="1" 
F 0 "SW3" V 9400 3750 50  0000 R CNN
F 1 "PWRON" V 9300 3750 50  0000 R CNN
F 2 "Button_Switch_SMD:SW_Push_1P1T_NO_6x6mm_H9.5mm" H 9350 4000 50  0001 C CNN
F 3 "~" H 9350 4000 50  0001 C CNN
	1    9350 3800
	0    -1   -1   0   
$EndComp
Wire Wire Line
	9150 3600 9350 3600
Connection ~ 9350 3600
Wire Wire Line
	3050 3400 3050 3450
Wire Wire Line
	3550 4200 3600 4200
Connection ~ 3600 4200
Wire Wire Line
	3600 4200 3650 4200
Wire Wire Line
	3650 3600 3650 3500
Connection ~ 3650 3500
Wire Wire Line
	3650 3500 4350 3500
Wire Wire Line
	3300 3500 3650 3500
Wire Wire Line
	3300 3400 3550 3400
Wire Wire Line
	3100 3400 3050 3400
Wire Wire Line
	3100 3500 3050 3500
Connection ~ 3050 3450
Wire Wire Line
	3050 3450 3050 3500
$Comp
L Device:R_Small R?
U 1 1
P 6950 5050
AR Path="/5F7D6767/5FB20FEF" Ref="R?"  Part="1" 
AR Path="/5F7A93EE/5FB20FEF" Ref="R113"  Part="1" 
F 0 "R113" V 6850 5050 50  0000 C TNN
F 1 "51k" V 7050 5050 50  0000 C BNN
F 2 "Resistor_SMD:R_0603_1608Metric" H 6950 5050 50  0001 C CNN
F 3 "~" H 6950 5050 50  0001 C CNN
	1    6950 5050
	0    1    1    0   
$EndComp
Wire Wire Line
	6850 5050 6850 5200
Text Label 3800 3400 2    50   ~ 0
EN1
Text Label 3800 3500 2    50   ~ 0
EN2
Text Label 5700 3500 2    50   ~ 0
NTC
$Comp
L Device:CP1_Small C?
U 1 1
P 6800 3400
AR Path="/5F620813/5FE6743C" Ref="C?"  Part="1" 
AR Path="/5F7A93EE/5FE6743C" Ref="Cx1"  Part="1" 
F 0 "Cx1" H 6891 3446 50  0000 L CNN
F 1 "2700u*" H 6891 3355 50  0000 L CNN
F 2 "" H 6800 3400 50  0001 C CNN
F 3 "~" H 6800 3400 50  0001 C CNN
	1    6800 3400
	1    0    0    -1  
$EndComp
$Comp
L power:GND #PWR?
U 1 1
P 6800 3500
AR Path="/5F40DCB9/5FE6A5EB" Ref="#PWR?"  Part="1" 
AR Path="/5F618AB9/5FE6A5EB" Ref="#PWR?"  Part="1" 
AR Path="/5FE6A5EB" Ref="#PWR?"  Part="1" 
AR Path="/5F620813/5FE6A5EB" Ref="#PWR?"  Part="1" 
AR Path="/5F7A93EE/5FE6A5EB" Ref="#PWR?"  Part="1" 
F 0 "#PWR?" H 6800 3340 50  0001 C CNN
F 1 "GND" H 6800 3400 39  0000 C TNN
F 2 "" H 6800 3500 50  0001 C CNN
F 3 "" H 6800 3500 50  0001 C CNN
	1    6800 3500
	1    0    0    -1  
$EndComp
Connection ~ 6800 3300
Wire Wire Line
	6800 3300 7350 3300
Text Notes 2700 5750 0    50   ~ 0
FIX:\n- added 2700 uF (Cx1) on BATT input to prevent UVLO
$EndSCHEMATC
